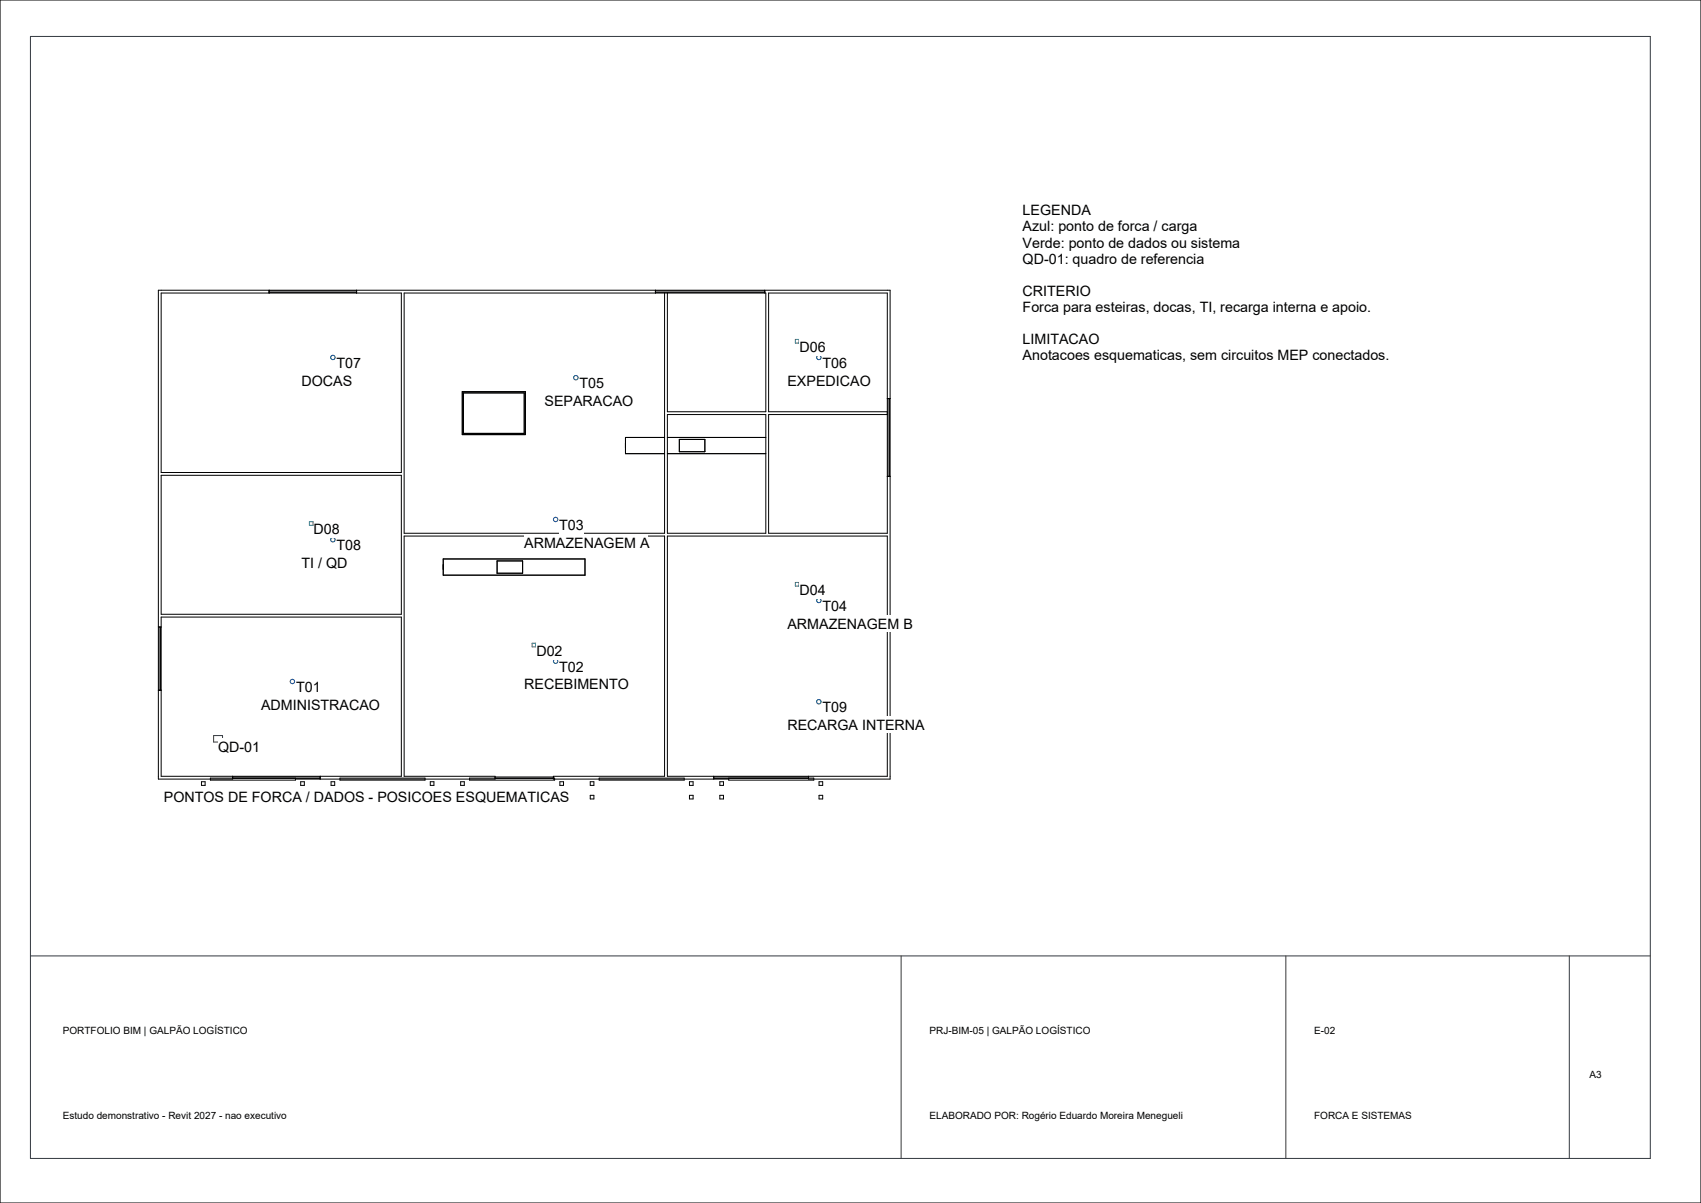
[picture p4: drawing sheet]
<svg xmlns="http://www.w3.org/2000/svg" width="420mm" height="297mm" viewBox="0 0 420 297" stroke-linecap="round" stroke-linejoin="round" font-family="sans-serif">
<g fill="none" stroke="#000" stroke-width=".25">
<path d="M39.8 72.3h59.3v44.3h-59.3zM66.4 71.6v.7M66.4 72.2h21.6M66.4 71.8h21.6M88 71.6v.7M161.8 71.6v.7M161.8 72.2h27M161.8 71.8h27M164.1 72.3v59.3h-64.3v-59.3h89.3v29.3h-24.3v-29.3M188.8 71.6v.7M114.1 96.7h15.6v10.6h-15.6zM114.4 97h15v10h-15z"/>
<path d="M219.1 98.4h.7M219.3 98.4v19.2M219.6 98.4v19.2M39.8 117.3h59.3v34.3h-59.3zM164.1 108h-9.7v4h9.7M164.8 102.3h24.3v29.3h-24.3zM164.8 112h24.3M164.8 108h24.3M167.7 108.5h6.3v3h-6.3zM219.1 117.6h.7M219.1 101.6h-29.3v-29.3h29.3v59.3h-29.3v-29.3h29.3M109.4 138h35v4h-35z"/>
<path d="M122.7 138.5h6.3v3h-6.3zM164.8 132.3h54.3v59.3h-54.3zM39.1 154.8h.7M39.3 154.8v15.6M39.6 154.8v15.6M39.8 152.3h59.3v39.3h-59.3zM39.1 170.4h.7M49.7 196.3h.9v.9h-.9zM49.7 193h.9v.9h-.9zM51.9 192.1h21v.5h-21zM57.4 191.6v.7h-18.3v-120.7h180.7v120.7h-20.2v-.7M57.4 192.2h21.6"/>
<path d="M57.4 191.8h21.6M72.9 192.3h49.3v-.7h-22.4v-59.3h64.3v59.3h-27.5v.7h43.3M74.2 196.3h.9v.9h-.9zM74.2 193h.9v.9h-.9zM79 191.6v.7M81.7 196.3h.9v.9h-.9zM81.7 193h.9v.9h-.9zM83.9 192.1h21v.5h-21zM106.2 196.3h.9v.9h-.9zM106.2 193h.9v.9h-.9zM113.7 196.3h.9v.9h-.9zM113.7 193h.9v.9h-.9z"/>
<path d="M115.9 192.1h21v.5h-21zM122.2 192.2h14.4M122.2 191.8h14.4M138.2 196.3h.9v.9h-.9zM138.2 193h.9v.9h-.9zM145.7 196.3h.9v.9h-.9zM145.7 193h.9v.9h-.9zM147.9 192.1h21v.5h-21zM170.2 196.3h.9v.9h-.9zM170.2 193h.9v.9h-.9zM176.2 191.6v.7M176.2 192.2h23.4"/>
<path d="M176.2 191.8h23.4M177.7 196.3h.9v.9h-.9zM177.7 193h.9v.9h-.9zM179.9 192.1h21v.5h-21zM202.2 196.3h.9v.9h-.9zM202.2 193h.9v.9h-.9z"/>
</g>
<path d="M7.5 9h400v277h-400zM52.7 181.6h2.2v1.6h-2.2zM7.5 236h400M222.5 236v50M317.5 236v50M387.5 236v50" fill="none" stroke="#353b42" stroke-width=".25"/>
<g fill="none" stroke="#265b9e" stroke-width=".25">
<circle cx="82.2" cy="88.2" r=".55"/>
<circle cx="142.2" cy="93.2" r=".55"/>
<circle cx="202.2" cy="88.2" r=".55"/>
<circle cx="82.2" cy="133.2" r=".55"/>
<circle cx="137.2" cy="128.2" r=".55"/>
<circle cx="202.2" cy="148.2" r=".55"/>
<circle cx="72.2" cy="168.2" r=".55"/>
<circle cx="137.2" cy="163.2" r=".55"/>
<circle cx="202.2" cy="173.2" r=".55"/>
</g>
<path d="M196.4 83.8h.9v.9h-.9zM76.4 128.8h.9v.9h-.9zM131.4 158.8h.9v.9h-.9zM196.4 143.8h.9v.9h-.9z" fill="none" stroke="#268566" stroke-width=".25"/>
<g fill="#fff">
<path d="M64.4 172h29.1v3.9h-29.1z"/>
<path d="M129.4 167h25.6v4h-25.6z"/>
<path d="M129.4 132h30.5v4h-30.5z"/>
<path d="M194.4 152h30.5v4h-30.5z"/>
<path d="M134.4 97h21.7v4h-21.7z"/>
<path d="M194.4 92h20.3v4h-20.3z"/>
<path d="M74.4 92h12.4v4h-12.4z"/>
<path d="M74.4 137h11.4v4h-11.4z"/>
<path d="M194.4 177h33.6v3.9h-33.6z"/>
<path d="M53.8 182.4h10.3v3.9h-10.3z"/>
<path d="M73.1 167.6h6v4h-6z"/>
<path d="M138.1 162.6h6v4h-6z"/>
<path d="M132.4 158.7h6.4v4h-6.4z"/>
<path d="M138.1 127.6h6v4h-6z"/>
<path d="M203.1 147.6h6v4h-6z"/>
<path d="M197.4 143.7h6.4v4h-6.4z"/>
<path d="M143.1 92.6h6v4h-6z"/>
<path d="M203.1 87.6h6v4h-6z"/>
<path d="M197.4 83.7h6.4v4h-6.4z"/>
<path d="M83.1 87.6h6v4h-6z"/>
<path d="M83.1 132.6h6v4h-6z"/>
<path d="M77.4 128.7h6.4v4h-6.4z"/>
<path d="M203.1 172.6h6v4h-6z"/>
<path d="M40.4 194.7h99.1v4h-99.1z"/>
</g>
<path d="M0 0h420v297h-420z" fill="none" stroke="#000" stroke-width=".25"/>
<g fill="#fff">
<path d="M252.5 50h16.6v4h-16.6z"/>
<path d="M252.5 54h42.6v3.9h-42.6z"/>
<path d="M252.5 57.9h53v4h-53z"/>
<path d="M252.5 61.9h44.2v4h-44.2z"/>
<path d="M252.5 69.8h16.7v4h-16.7z"/>
<path d="M252.5 73.8h85.2v4h-85.2z"/>
<path d="M252.5 81.7h18.8v4h-18.8z"/>
<path d="M252.5 85.7h89.6v4h-89.6z"/>
<path d="M15.5 253h45.3v2.8h-45.3z"/>
<path d="M15.5 274h54.1v2.7h-54.1z"/>
<path d="M229.5 253h39.4v2.8h-39.4z"/>
<path d="M229.5 274h61.8v2.7h-61.8z"/>
<path d="M324.5 253h5.2v2.8h-5.2z"/>
<path d="M324.5 274h24.1v2.7h-24.1z"/>
<path d="M392.5 264h3v2.7h-3z"/>
</g>
<g font-size="3.5">
<text x="252.5" y="53.2">LEGENDA</text>
<text x="252.5" y="57.1">Azul: ponto de forca / carga</text>
<text x="252.5" y="61.1">Verde: ponto de dados ou sistema</text>
<text x="252.5" y="65.1">QD-01: quadro de referencia</text>
<text x="252.5" y="73">CRITERIO</text>
<text x="252.5" y="77">Forca para esteiras, docas, TI, recarga interna e apoio.</text>
<text x="197.4" y="86.9">D06</text>
<text x="252.5" y="84.9">LIMITACAO</text>
<text x="252.5" y="88.9">Anotacoes esquematicas, sem circuitos MEP conectados.</text>
<text x="74.4" y="95.2">DOCAS</text>
<text x="83.1" y="90.8">T07</text>
<text x="143.1" y="95.8">T05</text>
<text x="194.4" y="95.2">EXPEDICAO</text>
<text x="203.1" y="90.8">T06</text>
<text x="134.4" y="100.2">SEPARACAO</text>
<text x="77.4" y="131.9">D08</text>
<text x="138.1" y="130.8">T03</text>
<text x="83.1" y="135.8">T08</text>
<text x="129.4" y="135.2">ARMAZENAGEM A</text>
<text x="74.4" y="140.2">TI / QD</text>
<text x="197.4" y="146.9">D04</text>
<text x="194.4" y="155.2">ARMAZENAGEM B</text>
<text x="203.1" y="150.8">T04</text>
<text x="132.4" y="161.9">D02</text>
<text x="138.1" y="165.8">T02</text>
<text x="73.1" y="170.8">T01</text>
<text x="129.4" y="170.2">RECEBIMENTO</text>
<text x="64.4" y="175.2">ADMINISTRACAO</text>
<text x="203.1" y="175.8">T09</text>
<text x="53.8" y="185.6">QD-01</text>
<text x="194.4" y="180.2">RECARGA INTERNA</text>
<text x="40.4" y="197.9">PONTOS DE FORCA / DADOS - POSICOES ESQUEMATICAS</text>
</g>
<g font-size="2.5">
<text x="15.5" y="255.2">PORTFOLIO BIM | GALPÃO LOGÍSTICO</text>
<text x="229.5" y="255.2">PRJ-BIM-05 | GALPÃO LOGÍSTICO</text>
<text x="324.5" y="255.2">E-02</text>
<text x="392.5" y="266.2">A3</text>
<text x="15.5" y="276.2">Estudo demonstrativo - Revit 2027 - nao executivo</text>
<text x="229.5" y="276.2">ELABORADO POR: Rogério Eduardo Moreira Menegueli</text>
<text x="324.5" y="276.2">FORCA E SISTEMAS</text>
</g>
</svg>
